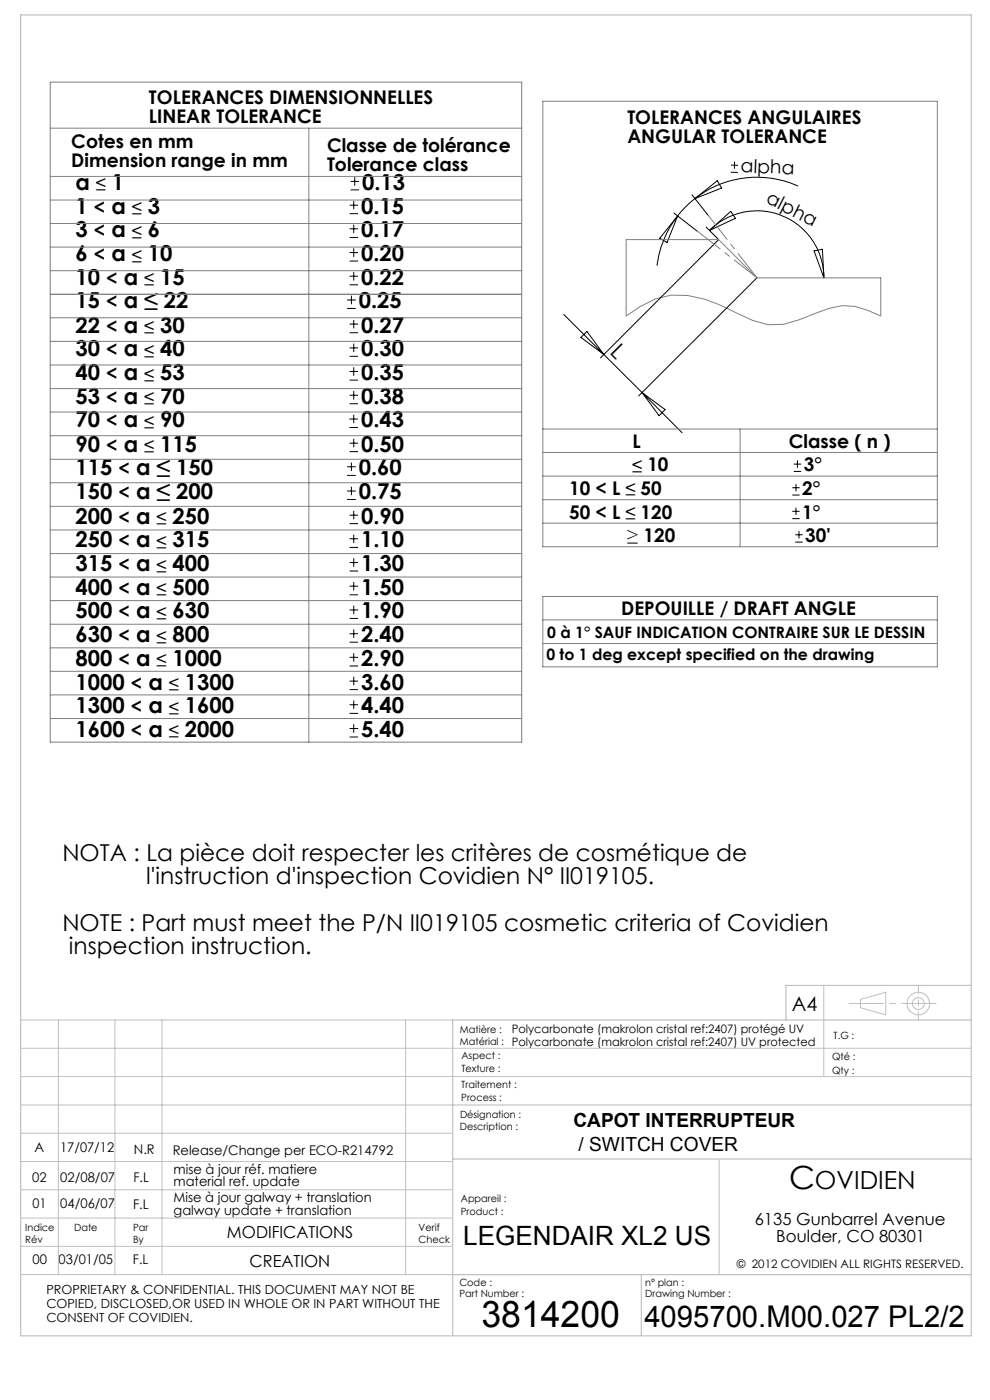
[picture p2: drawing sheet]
<svg xmlns="http://www.w3.org/2000/svg" width="210mm" height="297mm" viewBox="0 0 210 297" stroke-linecap="round" stroke-linejoin="round" font-family="sans-serif">
<g fill="none" stroke="#000" stroke-width=".21">
<path d="M74.4 38.5h1.8M75.2 37.6v1.8M155 36.5l1.5 .1M155 35l1.6 .1M155.8 34.3v1.5M169.3 39.5a21.3 21.3 0 0 0-21.9 2.6M74.2 45.3h1.8M74.2 43.5h1.8M74.2 50.4h1.8M74.2 48.5h1.8M74.2 55.4h1.8M74.2 53.6h1.8"/>
<path d="M74.2 58.6h1.8M74.4 40.3h1.8M75 42.6v1.8M75 47.7v1.8M75 52.7v1.8M75 57.7v1.8M142.9 45.2l5 3.9M143.8 45.8l-2.3 5.6-1.6-.9zM143.8 45.8a21.3 21.3 0 0 0-4.4 10.6M146.8 41.3l3.4 4.4M147.4 42.1l4.8-3.8 .9 1.6zM147.4 42.1a19.4 19.4 0 0 0-3.6 3.7"/>
<path d="M149.8 48.2l2.6 2.6-25 25.1M150.5 48.9a14.2 14.2 0 0 1 15.5-3.1 14.2 14.2 0 0 1 8.8 13.1M150.5 48.9l4.5-4.1 1 1.5zM160.5 58.9l-25 25.1M172.7 53.2l1.7-.3 .4 6zM73.6 65.4h1.9M73.6 63.6h1.9M74.2 60.4h1.8M74.2 70.6h1.8M74.2 68.8h1.8M74.2 75.6h1.8M74.2 73.8h1.8"/>
<path d="M74.2 78.8h1.8M74.5 62.7v1.9M75 67.9v1.8M75 72.9v1.8M75 77.9v1.8M119.6 66.7l8.5 8.5M123.2 71.6l1.3-1.3 3.6 4.9zM128.1 75.2l8.1 8.1M73.6 99h1.9M74.1 90.7h1.8M74.1 88.9h1.8M74.2 80.6h1.8"/>
<path d="M74.2 85.7h1.8M74.2 83.9h1.8M74.2 95.8h1.8M74.2 94h1.8M74.5 98.1v1.8M75 82.9v1.9M75 93.1v1.8M75 88v1.8M136.2 83.3l8.5 8.5M136.2 83.3l4.9 3.6-1.3 1.3zM168.4 98.5h1.5M169.2 97.7v1.5"/>
<path d="M73.6 100.9h1.9M73.6 106h1.9M73.6 104.2h1.9M74.2 111.1h1.8M74.2 109.3h1.8M74.2 116.1h1.8M74.2 114.3h1.8M74.2 119.3h1.8M74.5 103.3v1.8M75 108.4v1.8M75 113.4v1.8M75 118.4v1.9"/>
<path d="M168.1 105h1.5M168.1 103.5h1.5M168.1 110h1.5M168.1 108.5h1.5M168.4 100h1.5M168.7 115h1.6M168.7 113.4h1.6M168.8 102.7v1.5M168.8 107.7v1.6M169.5 112.7v1.5M74.2 121.1h1.8M74.2 126.2h1.8"/>
<path d="M74.2 124.4h1.8M74.2 131.2h1.8M74.2 129.4h1.8M74.2 136.2h1.8M74.2 134.4h1.8M74.2 139.4h1.8M75 123.5v1.8M75 128.5v1.8M75 133.5v1.8M75 138.6v1.8M74.2 141.3h1.8M74.2 146.3h1.8"/>
<path d="M74.2 144.5h1.8M74.2 151.3h1.8M74.2 149.5h1.8M74.2 156.3h1.8M74.2 154.5h1.8M75 143.6v1.8M75 148.6v1.8M75 153.6v1.9"/>
</g>
<g fill="none" stroke="#808080" stroke-width=".21">
<path d="M10.7 17.4h100v140h-100zM10.7 37.4h100M10.7 27.2h100M65.5 27.2v130.2M115.1 21.5h83.7v94.5h-83.7zM10.7 47.4h100M10.7 52.4h100M10.7 57.4h100M10.7 42.4h100M132.8 50.8h19.6l8.1 8.1h26.3v8.1l-2.7-1.1-2.7-.9-2.7-.2-2.8 .6-6.2 2.4-3.4 1-3.4 .1-3.2-.9-6.7-3.2-3.5-1.3a15.1 15.1 0 0 0-13.6 1.5l-3.1 2zM10.7 77.4h100M10.7 62.4h100"/>
<path d="M10.7 67.4h100M10.7 72.4h100M10.7 97.4h100M10.7 92.4h100M10.7 87.4h100M10.7 82.4h100M115.1 96h83.7M115.1 91h83.7M157 91v25M10.7 107.4h100M10.7 112.4h100M10.7 117.4h100"/>
<path d="M10.7 102.4h100M115.1 101h83.7M115.1 106h83.7M115.1 111h83.7M10.7 137.4h100M10.7 122.4h100M10.7 127.4h100M10.7 132.4h100M115.1 131.5h83.7M115.1 126.5h83.7v15h-83.7zM115.1 136.5h83.7M10.7 152.4h100"/>
<path d="M10.7 147.4h100M10.7 142.4h100"/>
</g>
<g fill="none" stroke="#c0c0c0" stroke-width=".21">
<path d="M4.4 216.4h91.6M12.4 216.4v54M24.4 216.4v54M34.4 216.4v54M86 216.4v54M174.7 209.1v19.3M182.5 212l5.4-1.5v4.8l-5.4-1.5zM4.4 222.4h201.6M4.4 228.4h201.6M4.4 234.4h91.6M4.4 240.4h91.6M4.4 246.4h91.6"/>
<path d="M4.4 252.4h91.6M4.4 258.4h91.6M152.5 245.9v24.5M4.4 264.4h91.6M4.4 270.4h106.2"/>
<circle cx="194.8" cy="212.9" r="1.26"/>
<circle cx="194.8" cy="212.9" r="2.4"/>
</g>
<path d="M160.6 58.9l-10.4-13.2" fill="none" stroke="#808080" stroke-width=".21" stroke-dasharray="30.5 1.3 1.3 1.3" stroke-dashoffset="24"/>
<path d="M160.6 58.9l-12.6-9.8" fill="none" stroke="#808080" stroke-width=".21" stroke-dasharray="30.5 1.3 1.3 1.3" stroke-dashoffset="24.4"/>
<path d="M180.1 212.9h18.5" fill="none" stroke="#c0c0c0" stroke-width=".21" stroke-dasharray="30.5 1.3 1.3 1.3" stroke-dashoffset="23.2"/>
<path d="M194.8 209v7.4" fill="none" stroke="#c0c0c0" stroke-width=".21" stroke-dasharray="30.5 1.3 1.3 1.3" stroke-dashoffset="28.7"/>
<path d="M4.4 3.2h201.6v280.2h-201.6zM206 216.4h-110v67M206 209.1h-39.3v7.3M96 234.4h110M96 245.9h110M96 270.4h110M136 270.4v13" fill="none" stroke="#c0c0c0" stroke-width=".25"/>
<text font-size="7.8" x="102.1" y="281.4">3814200</text>
<text font-size="6.8" x="167.4" y="252.2">C</text>
<text font-size="6.3" x="136.7" y="281.5">4095700.M00.027 PL2/2</text>
<text font-size="5.6" x="98.3" y="264.2">LEGENDAIR XL2 US</text>
<text font-size="5.3" x="172.9" y="252.1">OVIDIEN</text>
<g font-size="4.9">
<text x="13.2" y="182.6">NOTA : La pièce doit respecter les critères de cosmétique de</text>
<text x="31" y="187.6">l'instruction d'inspection Covidien N° II019105.</text>
<text x="13.2" y="197.4">NOTE : Part must meet the P/N II019105 cosmetic criteria of Covidien</text>
<text x="14.6" y="202.4">inspection instruction.</text>
</g>
<g font-size="4.7">
<text x="16" y="40.3">a</text>
<text x="23.7" y="40.3">1</text>
<text x="76.8" y="40.3">0.13</text>
<text x="16" y="45.3">1</text>
<text x="23.6" y="45.3">a</text>
<text x="31.4" y="45.3">3</text>
<text x="76.6" y="45.3">0.15</text>
<text x="16" y="50.3">3</text>
<text x="23.6" y="50.3">a</text>
<text x="31.4" y="50.3">6</text>
<text x="76.6" y="50.3">0.17</text>
<text x="16" y="55.4">6</text>
<text x="23.6" y="55.4">a</text>
<text x="31.4" y="55.4">10</text>
<text x="76.6" y="55.4">0.20</text>
<text x="16" y="60.4">10</text>
<text x="16" y="65.4">15</text>
<text x="26.3" y="60.4">a</text>
<text x="26.3" y="65.4">a ≤ 22</text>
<text x="34" y="60.4">15</text>
<text x="76.1" y="65.4">0.25</text>
<text x="76.6" y="60.4">0.22</text>
<text x="16" y="70.6">22</text>
<text x="26.3" y="70.6">a</text>
<text x="34" y="70.6">30</text>
<text x="76.6" y="70.6">0.27</text>
<text x="16" y="75.6">30</text>
<text x="26.3" y="75.6">a</text>
<text x="34" y="75.6">40</text>
<text x="76.6" y="75.6">0.30</text>
<text x="129.2" y="74.9" transform="rotate(45 129.2 74.9)">L</text>
<text x="16" y="80.6">40</text>
<text x="26.3" y="80.6">a</text>
<text x="34" y="80.6">53</text>
<text x="76.6" y="80.6">0.35</text>
<text x="16" y="85.6">53</text>
<text x="26.3" y="85.6">a</text>
<text x="34" y="85.6">70</text>
<text x="76.6" y="85.6">0.38</text>
<text x="16" y="95.8">90</text>
<text x="16" y="90.7">70</text>
<text x="26.3" y="90.7">a</text>
<text x="26.3" y="95.8">a</text>
<text x="34" y="90.7">90</text>
<text x="34" y="95.8">115</text>
<text x="76.6" y="90.7">0.43</text>
<text x="76.6" y="95.8">0.50</text>
<text x="16" y="100.8">115</text>
<text x="28.9" y="100.8">a ≤ 150</text>
<text x="76.1" y="100.8">0.60</text>
<text x="16" y="106">150</text>
<text x="28.9" y="106">a ≤ 200</text>
<text x="76.1" y="106">0.75</text>
<text x="16" y="111.1">200</text>
<text x="28.9" y="111.1">a</text>
<text x="36.6" y="111.1">250</text>
<text x="76.6" y="111.1">0.90</text>
<text x="16" y="116.1">250</text>
<text x="28.9" y="116.1">a</text>
<text x="36.6" y="116.1">315</text>
<text x="76.6" y="116.1">1.10</text>
<text x="16" y="121.1">315</text>
<text x="28.9" y="121.1">a</text>
<text x="36.6" y="121.1">400</text>
<text x="76.6" y="121.1">1.30</text>
<text x="16" y="126.2">400</text>
<text x="16" y="131.2">500</text>
<text x="28.9" y="126.2">a</text>
<text x="28.9" y="131.2">a</text>
<text x="36.6" y="126.2">500</text>
<text x="36.6" y="131.2">630</text>
<text x="76.6" y="126.2">1.50</text>
<text x="76.6" y="131.2">1.90</text>
<text x="16" y="136.2">630</text>
<text x="28.9" y="136.2">a</text>
<text x="36.6" y="136.2">800</text>
<text x="76.6" y="136.2">2.40</text>
<text x="16" y="141.3">800</text>
<text x="28.9" y="141.3">a</text>
<text x="36.6" y="141.3">1000</text>
<text x="76.6" y="141.3">2.90</text>
<text x="16" y="146.3">1000</text>
<text x="31.5" y="146.3">a</text>
<text x="39.2" y="146.3">1300</text>
<text x="76.6" y="146.3">3.60</text>
<text x="16" y="151.3">1300</text>
<text x="31.5" y="151.3">a</text>
<text x="39.2" y="151.3">1600</text>
<text x="76.6" y="151.3">4.40</text>
<text x="16" y="156.3">1600</text>
<text x="31.5" y="156.3">a</text>
<text x="39.2" y="156.3">2000</text>
<text x="76.6" y="156.3">5.40</text>
</g>
<g font-size="4.2">
<text x="133.1" y="114.9">≥ 120</text>
<text x="167.9" y="214.4">A4</text>
</g>
<g font-size="4.1">
<text x="121.6" y="239.2">CAPOT INTERRUPTEUR</text>
<text x="122.7" y="244.1">/ SWITCH COVER</text>
</g>
<g font-size="4">
<text x="31.6" y="22">TOLERANCES DIMENSIONNELLES</text>
<text x="31.6" y="26">LINEAR TOLERANCE</text>
<text x="133.1" y="26.3">TOLERANCES ANGULAIRES</text>
<text x="15.1" y="31.4">Cotes en mm</text>
<text x="15.1" y="35.4">Dimension range in mm</text>
<text x="69.4" y="32.3">Classe de tolérance</text>
<text x="133.1" y="30.3">ANGULAR TOLERANCE</text>
<text x="69.4" y="36.3">Tolerance class</text>
<text x="157.1" y="36.5" transform="rotate(2 157.1 36.5)">alpha</text>
<text x="19.9" y="45.3">&lt;</text>
<text x="162.3" y="42.9" transform="rotate(27 162.3 42.9)">alpha</text>
<text x="19.9" y="50.3">&lt;</text>
<text x="19.9" y="55.4">&lt;</text>
<text x="22.5" y="60.4">&lt;</text>
<text x="22.5" y="65.4">&lt;</text>
<text x="22.5" y="70.6">&lt;</text>
<text x="22.5" y="75.6">&lt;</text>
<text x="22.5" y="80.6">&lt;</text>
<text x="22.5" y="85.6">&lt;</text>
<text x="22.5" y="90.7">&lt;</text>
<text x="22.5" y="95.8">&lt;</text>
<text x="134.2" y="95">L</text>
<text x="167.3" y="95">Classe ( n )</text>
<text x="25.2" y="100.8">&lt;</text>
<text x="170.5" y="100">3°</text>
<text x="25.2" y="106">&lt;</text>
<text x="120.7" y="105">10 &lt; L ≤ 50</text>
<text x="170.2" y="105">2°</text>
<text x="25.2" y="111.1">&lt;</text>
<text x="120.7" y="110">50 &lt; L ≤ 120</text>
<text x="170.2" y="110">1°</text>
<text x="25.2" y="116.1">&lt;</text>
<text x="170.8" y="115">30'</text>
<text x="25.2" y="121.1">&lt;</text>
<text x="25.2" y="126.2">&lt;</text>
<text x="25.2" y="131.2">&lt;</text>
<text x="131.8" y="130.4">DEPOUILLE / DRAFT ANGLE</text>
<text x="25.2" y="136.2">&lt;</text>
<text x="25.2" y="141.3">&lt;</text>
<text x="27.8" y="146.3">&lt;</text>
<text x="27.8" y="151.3">&lt;</text>
<text x="27.8" y="156.3">&lt;</text>
</g>
<g font-size="3.7">
<text x="20.4" y="40.2">≤</text>
<text x="28" y="45.2">≤</text>
<text x="28" y="50.2">≤</text>
<text x="28" y="55.3">≤</text>
<text x="30.6" y="60.3">≤</text>
<text x="30.6" y="70.5">≤</text>
<text x="30.6" y="75.5">≤</text>
<text x="30.6" y="80.5">≤</text>
<text x="30.6" y="85.5">≤</text>
<text x="30.6" y="90.6">≤</text>
<text x="30.6" y="95.7">≤</text>
<text x="134.2" y="99.9">≤ 10</text>
<text x="33.3" y="111">≤</text>
<text x="33.3" y="116">≤</text>
<text x="33.3" y="121">≤</text>
<text x="33.3" y="126.1">≤</text>
<text x="33.3" y="131.1">≤</text>
<text x="33.3" y="136.1">≤</text>
<text x="33.3" y="141.2">≤</text>
<text x="35.9" y="146.2">≤</text>
<text x="35.9" y="151.2">≤</text>
<text x="35.9" y="156.2">≤</text>
</g>
<g font-size="3.5">
<text x="48.2" y="262.6">MODIFICATIONS</text>
<text x="160.1" y="259.9">6135 Gunbarrel Avenue</text>
<text x="164.7" y="263.4">Boulder, CO 80301</text>
<text x="53" y="268.7">CREATION</text>
</g>
<g font-size="3.3">
<text x="116.1" y="135.4">0 à 1° SAUF INDICATION CONTRAIRE SUR LE DESSIN</text>
<text x="115.9" y="140">0 to 1 deg except specified on the drawing</text>
</g>
<g font-size="2.8">
<text x="7.3" y="244.4">A</text>
<text x="12.8" y="244.4">17/07/12</text>
<text x="28.4" y="244.8">N.R</text>
<text x="36.6" y="245">Release/Change per ECO-R214792</text>
<text x="6.8" y="250.7">02</text>
<text x="12.8" y="250.7">02/08/07</text>
<text x="28.3" y="250.8">F.L</text>
<text x="36.8" y="249">mise à jour réf. matiere</text>
<text x="36.8" y="251.5">material ref. update</text>
<text x="6.9" y="256.4">01</text>
<text x="12.8" y="256.4">04/06/07</text>
<text x="28.2" y="256.5">F.L</text>
<text x="36.8" y="255.1">Mise à jour galway + translation</text>
<text x="36.8" y="257.7">galway update + translation</text>
<text x="6.9" y="268.2">00</text>
<text x="12.4" y="268.2">03/01/05</text>
<text x="28.2" y="268.2">F.L</text>
</g>
<g font-size="2.7">
<text x="9.8" y="274.4">PROPRIETARY &amp; CONFIDENTIAL. THIS DOCUMENT MAY NOT BE</text>
<text x="9.8" y="277.4">COPIED, DISCLOSED,OR USED IN WHOLE OR IN PART WITHOUT THE</text>
<text x="9.8" y="280.4">CONSENT OF COVIDIEN.</text>
</g>
<g font-size="2.5">
<text x="108.6" y="219.2">Polycarbonate (makrolon cristal ref:2407) protégé UV</text>
<text x="108.6" y="222">Polycarbonate (makrolon cristal ref:2407) UV protected</text>
<text x="156.3" y="269">© 2012 COVIDIEN ALL RIGHTS RESERVED.</text>
</g>
<g font-size="2.1">
<text x="97.6" y="221.6">Matérial :</text>
<text x="97.6" y="219.2">Matière :</text>
<text x="176.8" y="220.3">T.G :</text>
<text x="97.9" y="224.7">Aspect :</text>
<text x="97.9" y="227.4">Texture :</text>
<text x="176.5" y="224.8">Qté :</text>
<text x="176.5" y="227.8">Qty :</text>
<text x="97.9" y="233.5">Process :</text>
<text x="97.9" y="230.7">Traitement :</text>
<text x="97.6" y="239.8">Description :</text>
<text x="97.6" y="237.2">Désignation :</text>
<text x="97.7" y="257.7">Product :</text>
<text x="97.7" y="255">Appareil :</text>
<text x="5.4" y="261.1">Indice</text>
<text x="5.4" y="263.7">Rév</text>
<text x="15.7" y="261.1">Date</text>
<text x="28.2" y="261.1">Par</text>
<text x="28.2" y="263.7">By</text>
<text x="88.8" y="263.7">Check</text>
<text x="88.8" y="261.1">Verif</text>
<text x="97.4" y="275.1">Part Number :</text>
<text x="97.4" y="272.9">Code :</text>
<text x="136.9" y="272.9">n° plan :</text>
<text x="136.9" y="275.1">Drawing Number :</text>
</g>
</svg>
